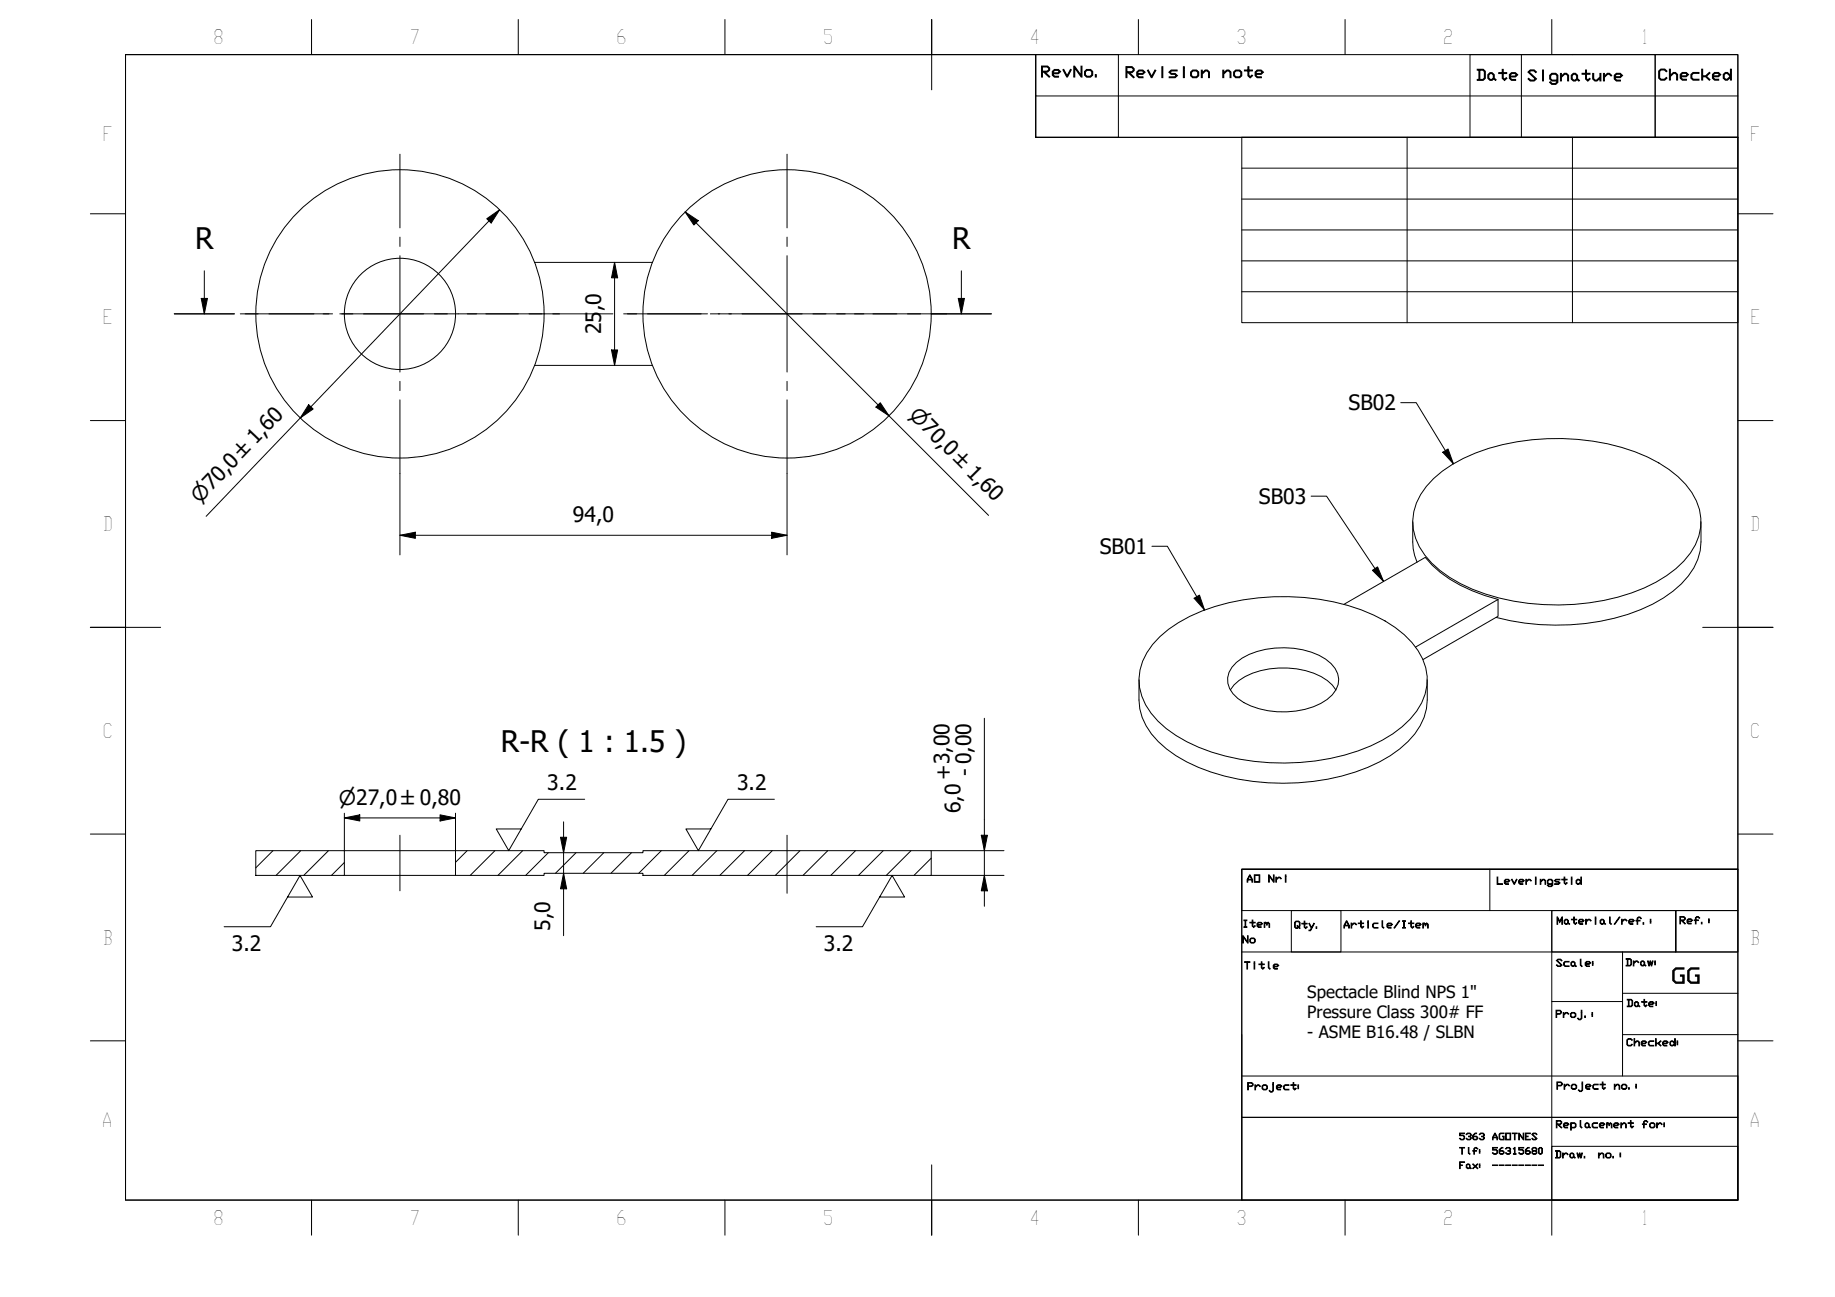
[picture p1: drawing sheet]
<svg xmlns="http://www.w3.org/2000/svg" width="297mm" height="210mm" viewBox="0 0 297 210" stroke-linecap="round" stroke-linejoin="round" font-family="sans-serif">
<!-- layer: Hatch (ISO) -->
<g fill="none" stroke="#000" stroke-width=".16">
<path d="M44.2 137.7l-2.8 2.8M48.7 137.7l-4 4M53.2 137.7l-4 4M55.7 139.6l-2 2.1M75.6 137.7l-1.9 1.9M80.1 137.7l-4 4M84.6 137.7l-4 4M88.8 138l-3.7 3.7M93.2 138l-3.3 3.3M97.7 138l-3.3 3.3M102.2 138l-3.3 3.3M107.1 137.7l-3.7 3.6"/>
<path d="M111.5 137.7l-4 4M116 137.7l-4 4M120.5 137.7l-4 4M125 137.7l-4 4M129.5 137.7l-4 4M134 137.7l-4 4M138.5 137.7l-4 4M143 137.7l-4 4M147.5 137.7l-4 4M150.7 138.9l-2.7 2.8"/>
</g>
<!-- layer: Visible (ISO) -->
<g fill="none" stroke="#000" stroke-width=".16">
<path d="M86.5 59.1h19.1M86.5 42.5h19.1M232.1 77.4a25.4 25.4 0 0 1 13.5-5.9 37.7 37.7 0 0 1 21.1 2.4 15.5 15.5 0 0 1 7.9 7.2 8.5 8.5 0 0 1-2 9.7 22.6 22.6 0 0 1-10.7 5.8 38.3 38.3 0 0 1-23.6-1.2 17 17 0 0 1-8.5-6.9 8.4 8.4 0 0 1 1.1-9.8zM228.7 84.4l.1 4.4 .6 2.2M242.5 97a23.3 23.3 0 0 1-10.7-5.5l-1.1-1.3-13.1 7.6M275.3 84.4v3.3a10.3 10.3 0 0 1-4.5 8 30 30 0 0 1-16.6 5.4 38.6 38.6 0 0 1-12-1.2M184.4 110v3.3a10.3 10.3 0 0 0 4.4 7.9 29.9 29.9 0 0 0 16.5 5.5 35.5 35.5 0 0 0 18-3.4 14.3 14.3 0 0 0 7.2-7.2l.4-1.4 .1-1.4v-3.3M187.8 103a24.2 24.2 0 0 1 11.1-5.5 37.7 37.7 0 0 1 23.5 2 15.5 15.5 0 0 1 7.9 7.2 8.5 8.5 0 0 1-2 9.7 22.6 22.6 0 0 1-10.7 5.8 38.1 38.1 0 0 1-23.6-1.3 16.9 16.9 0 0 1-8.5-6.8 8.4 8.4 0 0 1 1.1-9.8zM199.2 111.7a8.6 8.6 0 0 1 6.3-3.5 13.4 13.4 0 0 1 9.4 1.9l.8 .8 .5 .8M200.1 107.2a12.3 12.3 0 0 1 9.3-2.3 9.2 9.2 0 0 1 6.7 3.3 3.5 3.5 0 0 1-1.3 5 13.7 13.7 0 0 1-12.3 1.1 5.8 5.8 0 0 1-3.7-3.7 3.6 3.6 0 0 1 1.3-3.4zM229.2 104.7l13.3-7.7v2.7l-12.2 7M41.4 137.7h14.3v4h-14.3z"/>
<path d="M55.7 137.7h18M73.7 137.7h14.4v.3h16v-.3h46.6v4h-46.6v-.4h-16v.4h-14.4zM55.7 141.7h18"/>
<circle cx="64.7" cy="50.8" r="23.3"/>
<circle cx="64.7" cy="50.8" r="9"/>
<circle cx="127.4" cy="50.8" r="23.3"/>
</g>
<!-- layer: Section Line (ISO) -->
<g fill="none" stroke="#000" stroke-width=".16">
<path d="M28.2 50.8h9.7M32.6 48.3h1l-.5 2.5zM33.1 43.8v7M39.7 50.8h2.1M43.5 50.8h9.8M55 50.8h2.1M58.9 50.8h9.7M70.3 50.8h2.1M74.2 50.8h9.7M85.6 50.8h2.1M89.5 50.8h9.7M101 50.8h2.1"/>
<path d="M104.8 50.8h9.7M116.3 50.8h2.1M120.1 50.8h9.7M131.6 50.8h2.1M135.4 50.8h9.8M146.9 50.8h2.1M150.8 50.8h9.7M155.1 48.3h1l-.5 2.5zM155.6 43.8v7"/>
</g>
<path d="M32.6 48.3h1l-.5 2.5zM155.1 48.3h1l-.5 2.5z" fill="#000"/>
<!-- layer: BOXES -->
<g fill="none" stroke="#000" stroke-width=".16">
<path d="M167.7 8.8v6.7h113.6M167.7 15.5v6.7h113.6M167.7 8.8h13.3v13.4h-13.3zM238 8.8h29.9v13.4h-29.9zM246.3 8.8v13.4M267.9 8.8h13.4v13.4h-13.4zM201 140.7h80.3h-80.3v6.7h80.3v-6.7v53.5h-80.3zM201 154.1h80.3M209 147.4h8.1v6.7h-8.1zM241.2 140.7v6.7M251.2 147.4h20.1v6.7v-6.7h10v6.7h-30.1zM251.2 147.4v46.8v-8.7h30.1v8.7"/>
<path d="M262.6 154.1v8h-11.4M201 174.1h80.3v6.7h-80.3v13.4M201 167.4v13.4h80.3v13.4M262.6 162.1v12M262.6 160.8h18.7M262.6 167.4h18.7M201 194.2h80.3"/>
</g>
<!-- layer: BORDER -->
<g fill="none" stroke="#000" stroke-width=".16">
<path d="M20.3 8.8h261v185.4h-261zM50.4 3.2v5.6M83.9 3.2v5.6M117.3 3.2v5.6M150.8 3.1v11.4M184.3 3.2v5.6M217.7 3.2v5.6M251.2 3.2v5.6M14.6 34.6h5.7M281.3 34.6h5.7M14.6 68.1h5.7M281.3 68.1h5.7"/>
<path d="M14.6 101.5h11.4M275.6 101.5h11.4M14.6 135h5.7M281.3 135h5.7M14.6 168.4h5.7M281.3 168.4h5.7M50.4 194.2v5.7M83.9 194.2v5.7M117.3 194.2v5.7M150.8 188.5v11.4M184.3 194.2v5.7M217.7 194.2v5.7"/>
<path d="M251.2 194.2v5.7"/>
</g>
<!-- layer: 0 -->
<path d="M20.3 8.8h147.4v13.4h113.6v118.5h-80.3v53.5h-180.7zM201 22.2h80.3v30h-80.3zM201 27.2h80.3M201 32.2h80.3M201 37.2h80.3M227.8 22.2v30M254.5 22.2v30M201 42.2h80.3M201 47.2h80.3" fill="none" stroke="#000" stroke-width=".16"/>
<!-- layer: Center Mark (ISO) -->
<g fill="none" stroke="#000" stroke-width=".16">
<path d="M64.7 25v11.9M64.7 38.4v1.5M127.4 25v11.9M127.4 38.4v1.5M38.9 50.8h11.9M52.3 50.8h1.5M55.3 50.8h18.9M64.7 41.4v18.8M75.7 50.8h1.5M78.7 50.8h11.9M101.6 50.8h11.9M115 50.8h1.5"/>
<path d="M118 50.8h18.8M127.4 41.4v18.8M138.3 50.8h1.5M141.3 50.8h11.9M64.7 61.7v1.5M64.7 64.7v11.9M127.4 61.7v1.5M127.4 64.7v11.9"/>
</g>
<!-- layer: Dimension (ISO) -->
<g fill="none" stroke="#000" stroke-width=".16">
<path d="M78.8 35.4l2.1-1.5-1.4 2.2zM80.9 33.9l-47.5 49.7M110.9 34.3l2.1 1.4-.7 .7zM110.9 34.3l49.1 49.1M99 56.6h1l-.5 2.5zM99.5 42.5l.5 2.5h-1zM99.5 42.5v16.6M50 65.5l.7 .7-2.1 1.5zM64.7 76.6v13.2M127.4 76.6v13.2M142.5 65.2l1.4 2.1-2.1-1.4zM64.7 86.6l2.5-.5v1z"/>
<path d="M64.7 86.6h62.7M124.9 86.1l2.5 .5-2.5 .5zM159.3 116.2v30.5M55.7 132.4l2.5-.5v1zM55.7 132.4h18M55.7 131.6v6.1M71.2 131.9l2.5 .5-2.5 .5zM73.7 131.6v6.1M90.7 135.5h1l-.5 2.5zM91.2 133v18.4M150.7 137.7h11.8M158.8 135.2h1l-.5 2.5z"/>
<path d="M91.2 141.3l.5 2.5h-1zM150.7 141.7h11.8M159.3 141.7l.5 2.5h-1z"/>
</g>
<g fill="#000">
<path d="M78.8 35.4l2.1-1.5-1.4 2.2zM110.9 34.3l2.1 1.4-.7 .7zM99 56.6h1l-.5 2.5zM99.5 42.5l.5 2.5h-1zM50 65.5l.7 .7-2.1 1.5zM142.5 65.2l1.4 2.1-2.1-1.4zM64.7 86.6l2.5-.5v1zM124.9 86.1l2.5 .5-2.5 .5zM55.7 132.4l2.5-.5v1zM71.2 131.9l2.5 .5-2.5 .5zM90.7 135.5h1l-.5 2.5zM158.8 135.2h1l-.5 2.5z"/>
<path d="M91.2 141.3l.5 2.5h-1zM159.3 141.7l.5 2.5h-1z"/>
</g>
<!-- layer: Symbol (ISO) -->
<path d="M226.7 65.2h2.5l6.1 9.9M233.5 73.2l.9-.5 .9 2.4zM186.5 88.4h2.5l6 10.3M193.3 96.8l.9-.5 .8 2.4zM212.2 80.3h2.5l9.3 13.8M222.2 92.3l.8-.6 1 2.4zM94.6 129.4h-7.5l-4.8 8.3-2-3.5h4.1M125.3 129.4h-7.5l-4.7 8.3-2.1-3.5h4.1M46.6 145.2h4l-2-3.5-4.8 8.3h-7.5M142.4 145.2h4l-2-3.5-4.8 8.3h-7.5" fill="none" stroke="#000" stroke-width=".16"/>
<!-- layer: Centerline (ISO) -->
<path d="M64.7 135.2v9M127.4 135.2v9.4" fill="none" stroke="#000" stroke-width=".16"/>
<!-- layer: Symbol (ISO) -->
<path d="M233.5 73.2l.9-.5 .9 2.4zM193.3 96.8l.9-.5 .8 2.4zM222.2 92.3l.8-.6 1 2.4z" fill="#000"/>
<g font-size="4.8">
<text x="31.6" y="40.3">R</text>
<text x="154.1" y="40.3">R</text>
<text x="81.1" y="121.7">R-R ( 1 : 1.5 )</text>
</g>
<g font-size="3.4">
<text x="97.3" y="50.4" transform="rotate(-90 97.3 50.4)">,0</text>
<text x="97.3" y="54.1" transform="rotate(-90 97.3 54.1)">25</text>
<text x="218.3" y="66.4">SB02</text>
<text x="203.8" y="81.5">SB03</text>
<text x="92.7" y="84.5">94,0</text>
<text x="178" y="89.7">SB01</text>
<text x="157.3" y="125.5" transform="rotate(-90 157.3 125.5)">- 0,00</text>
<text x="88.6" y="127.9">3.2</text>
<text x="119.3" y="127.9">3.2</text>
<text x="153.8" y="126.2" transform="rotate(-90 153.8 126.2)">+3,00</text>
<text x="155.5" y="131.6" transform="rotate(-90 155.5 131.6)">6,0</text>
<text x="37.5" y="154">3.2</text>
<text x="89.1" y="150.7" transform="rotate(-90 89.1 150.7)">5,0</text>
<text x="133.4" y="154">3.2</text>
<text x="270.5" y="159.1">GG</text>
</g>
<g font-size="3.3">
<text x="147" y="67.4" transform="rotate(45 147 67.4)">⌀70,0 ±1,60</text>
<text x="32.3" y="81.5" transform="rotate(-46 32.3 81.5)">⌀70,0 ±1,60</text>
<text x="54.8" y="130.2">⌀27,0 ±0,80</text>
</g>
<g font-size="3.2">
<text x="34.5" y="7.1">8</text>
<text x="66.3" y="7.1">7</text>
<text x="99.7" y="7.1">6</text>
<text x="133.2" y="7.1">5</text>
<text x="166.6" y="7.2">4</text>
<text x="200.1" y="7.1">3</text>
<text x="233.6" y="7.1">2</text>
<text x="265.6" y="7.1">1</text>
<text x="16.6" y="22.9">F</text>
<text x="283.3" y="22.9">F</text>
<text x="16.6" y="52.5">E</text>
<text x="283.3" y="52.5">E</text>
<text x="16.6" y="85.9">D</text>
<text x="283.3" y="85.9">D</text>
<text x="16.6" y="119.4">C</text>
<text x="283.3" y="119.4">C</text>
<text x="16.6" y="152.9">B</text>
<text x="283.3" y="152.9">B</text>
<text x="16.5" y="182.4">A</text>
<text x="283.2" y="182.4">A</text>
<text x="34.5" y="198.2">8</text>
<text x="66.3" y="198.2">7</text>
<text x="99.7" y="198.2">6</text>
<text x="133.2" y="198.2">5</text>
<text x="166.6" y="198.3">4</text>
<text x="200.1" y="198.2">3</text>
<text x="233.6" y="198.2">2</text>
<text x="265.6" y="198.2">1</text>
</g>
<g font-size="2.7">
<text x="211.6" y="161.5">Spectacle Blind NPS 1&quot;</text>
<text x="211.6" y="164.8">Pressure Class 300# FF</text>
<text x="211.6" y="168">- ASME B16.48 / SLBN</text>
</g>
<g font-size="2.4">
<text x="168.4" y="12.4">RevNo.</text>
<text x="182" y="12.5">Revision</text>
<text x="197.7" y="12.5">note</text>
<text x="238.9" y="13">Date</text>
<text x="247.1" y="13.1">Signature</text>
<text x="268.3" y="12.9">Checked</text>
</g>
<g font-size="1.6">
<text x="201.7" y="142.8">AO</text>
<text x="205.2" y="142.8">Nri</text>
<text x="242.2" y="143.1">Leveringstid</text>
<text x="251.9" y="149.6">Material/ref.:</text>
<text x="271.8" y="149.5">Ref.:</text>
<text x="201" y="150.1">Item</text>
<text x="201" y="152.6">No</text>
<text x="209.4" y="150.2">Qty.</text>
<text x="217.4" y="150.2">Article/Item</text>
<text x="201.3" y="156.8">Title</text>
<text x="251.8" y="156.4">Scale:</text>
<text x="263.1" y="156.3">Draw:</text>
<text x="251.7" y="164.7">Proj.:</text>
<text x="263.2" y="162.9">Date:</text>
<text x="263.2" y="169.3">Checked:</text>
<text x="201.8" y="176.4">Project:</text>
<text x="251.9" y="176.3">Project</text>
<text x="261.2" y="176.3">no.:</text>
<text x="251.8" y="182.5">Replacement</text>
<text x="265.7" y="182.5">for:</text>
<text x="251.6" y="187.4">Draw.</text>
<text x="258.6" y="187.4">no.:</text>
</g>
<g font-size="1.5">
<text x="236.1" y="184.4">5363 AGOTNES</text>
<text x="236.1" y="186.8">Tlf: 56315680</text>
<text x="236.1" y="189.1">Fax: --------</text>
</g>
</svg>
